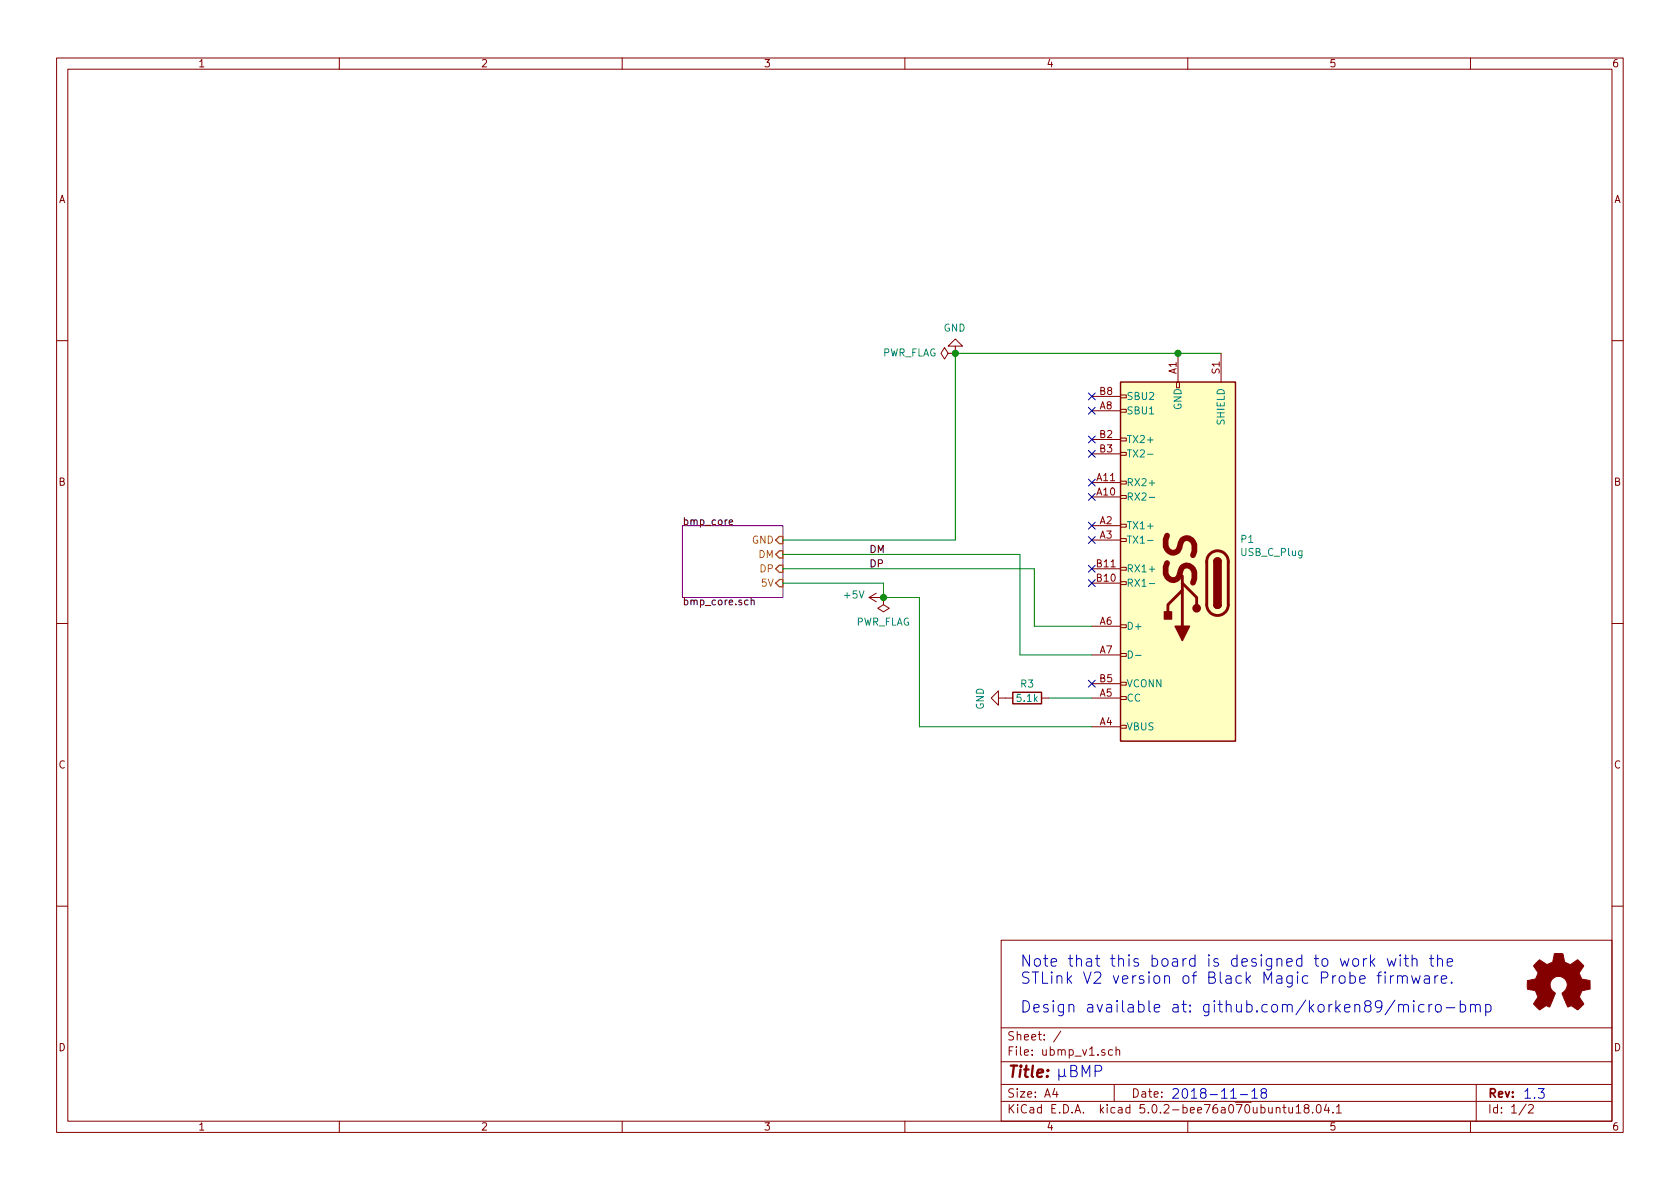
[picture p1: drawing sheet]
EESchema Schematic File Version 4
EELAYER 26 0
EELAYER END
$Descr A4 11693 8268
encoding utf-8
Sheet 1 2
Title ""
Date ""
Rev ""
Comp ""
Comment1 ""
Comment2 ""
Comment3 ""
Comment4 ""
$EndDescr
$Comp
L power:+5V #PWR01
U 1 1
P 6150 4150
F 0 "#PWR01" H 6150 4000 50  0001 C CNN
F 1 "+5V" V 6165 4278 50  0000 L CNN
F 2 "" H 6150 4150 50  0001 C CNN
F 3 "" H 6150 4150 50  0001 C CNN
	1    6150 4150
	0    -1   -1   0   
$EndComp
$Comp
L power:GND #PWR02
U 1 1
P 6650 2450
F 0 "#PWR02" H 6650 2200 50  0001 C CNN
F 1 "GND" H 6655 2277 50  0000 C CNN
F 2 "" H 6650 2450 50  0001 C CNN
F 3 "" H 6650 2450 50  0001 C CNN
	1    6650 2450
	-1   0    0    1   
$EndComp
Text Label 6050 3950 0    50   ~ 0
DP
Text Label 6050 3850 0    50   ~ 0
DM
$Comp
L power:PWR_FLAG #FLG01
U 1 1
P 6150 4150
F 0 "#FLG01" H 6150 4225 50  0001 C CNN
F 1 "PWR_FLAG" H 6150 4324 50  0000 C CNN
F 2 "" H 6150 4150 50  0001 C CNN
F 3 "" H 6150 4150 50  0001 C CNN
	1    6150 4150
	-1   0    0    1   
$EndComp
Connection ~ 6150 4150
$Comp
L power:PWR_FLAG #FLG02
U 1 1
P 6650 2450
F 0 "#FLG02" H 6650 2525 50  0001 C CNN
F 1 "PWR_FLAG" V 6650 2578 50  0000 L CNN
F 2 "" H 6650 2450 50  0001 C CNN
F 3 "" H 6650 2450 50  0001 C CNN
	1    6650 2450
	0    -1   -1   0   
$EndComp
$Comp
L Graphic:Logo_Open_Hardware_Small #LOGO1
U 1 1
P 10850 6850
F 0 "#LOGO1" H 10850 7125 50  0001 C CNN
F 1 "Logo_Open_Hardware_Small" H 10850 6625 50  0001 C CNN
F 2 "" H 10850 6850 50  0001 C CNN
F 3 "~" H 10850 6850 50  0001 C CNN
	1    10850 6850
	1    0    0    -1  
$EndComp
Text Notes 7350 7500 0    79   ~ 0
µBMP
Text Notes 8150 7650 0    67   ~ 0
2018-11-18
Text Notes 10600 7650 0    67   ~ 0
1.3
Text Notes 7100 6850 0    79   ~ 0
Note that this board is designed to work with the \nSTLink V2 version of Black Magic Probe firmware.
Text Notes 7100 7050 0    79   ~ 0
Design available at: github.com/korken89/micro-bmp
$Sheet
S 4750 3650 700  500 
U 5ABFD4E7
F0 "bmp_core" 50
F1 "bmp_core.sch" 50
F2 "5V" I R 5450 4050 50 
F3 "DP" I R 5450 3950 50 
F4 "DM" I R 5450 3850 50 
F5 "GND" I R 5450 3750 50 
$EndSheet
Wire Wire Line
	6150 4150 6150 4050
Wire Wire Line
	6150 4050 5450 4050
$Comp
L Connector:USB_C_Plug P1
U 1 1
P 8200 4050
F 0 "P1" H 7770 3748 50  0000 R CNN
F 1 "USB_C_Plug" H 7770 3839 50  0000 R CNN
F 2 "usb:USB_C_Plug_Molex_1054440001" H 8350 4050 50  0001 C CNN
F 3 "https://www.usb.org/sites/default/files/documents/usb_type-c.zip" H 8350 4050 50  0001 C CNN
	1    8200 4050
	-1   0    0    1   
$EndComp
$Comp
L Device:R R?
U 1 1
P 7150 4850
AR Path="/5ABFD4E7/5C2E65F4" Ref="R?"  Part="1" 
AR Path="/5C2E65F4" Ref="R3"  Part="1" 
F 0 "R3" V 7050 4850 50  0000 C CNN
F 1 "5.1k" V 7150 4850 50  0000 C CNN
F 2 "passive:R_0402_1005Metric_Rounded" V 7080 4850 50  0001 C CNN
F 3 "~" H 7150 4850 50  0001 C CNN
	1    7150 4850
	0    1    1    0   
$EndComp
NoConn ~ 7600 2750
NoConn ~ 7600 2850
NoConn ~ 7600 3050
NoConn ~ 7600 3150
NoConn ~ 7600 3350
NoConn ~ 7600 3450
NoConn ~ 7600 3650
NoConn ~ 7600 3750
NoConn ~ 7600 3950
NoConn ~ 7600 4050
NoConn ~ 7600 4750
Wire Wire Line
	7300 4850 7600 4850
$Comp
L power:GND #PWR0101
U 1 1
P 7000 4850
F 0 "#PWR0101" H 7000 4600 50  0001 C CNN
F 1 "GND" H 7005 4677 50  0000 C CNN
F 2 "" H 7000 4850 50  0001 C CNN
F 3 "" H 7000 4850 50  0001 C CNN
	1    7000 4850
	0    1    1    0   
$EndComp
Wire Wire Line
	7600 5050 6400 5050
Wire Wire Line
	6400 5050 6400 4150
Wire Wire Line
	6150 4150 6400 4150
Wire Wire Line
	6650 2450 6650 3750
Connection ~ 6650 2450
Wire Wire Line
	6650 2450 8200 2450
Wire Wire Line
	8200 2450 8500 2450
Connection ~ 8200 2450
Wire Wire Line
	7200 3950 7200 4350
Wire Wire Line
	7200 4350 7600 4350
Wire Wire Line
	5450 3950 7200 3950
Wire Wire Line
	7600 4550 7100 4550
Wire Wire Line
	7100 4550 7100 3850
Wire Wire Line
	5450 3850 7100 3850
Wire Wire Line
	5450 3750 6650 3750
$EndSCHEMATC
